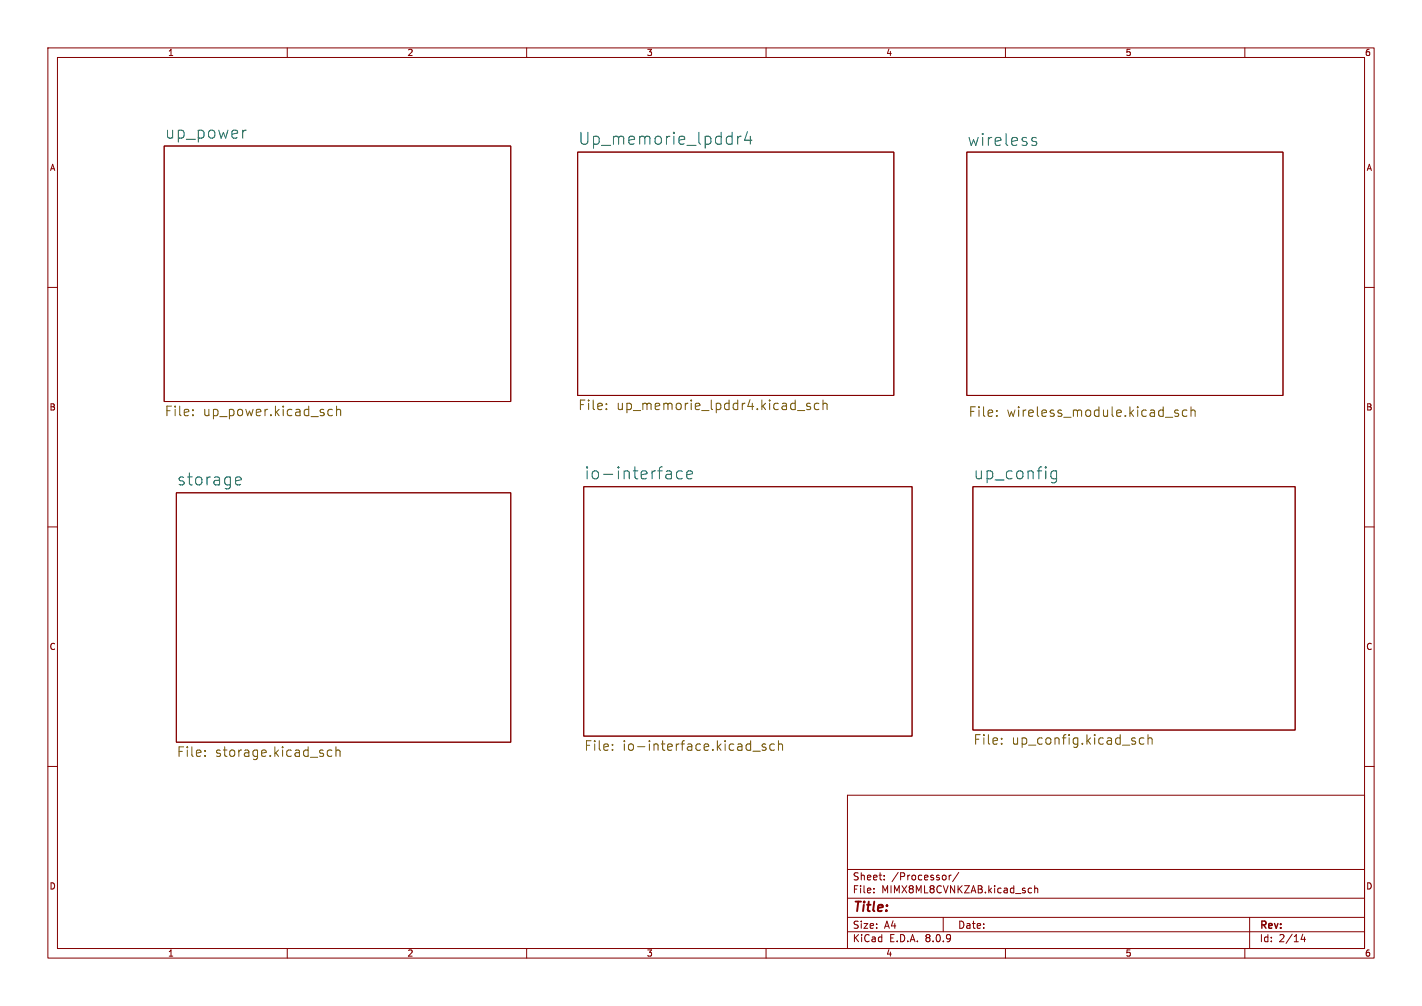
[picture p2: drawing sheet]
<svg xmlns="http://www.w3.org/2000/svg" width="297mm" height="210mm" viewBox="0 0 297 210" stroke-linecap="round" stroke-linejoin="round" font-family="sans-serif">
<g fill="none" stroke="#840000" stroke-width=".21">
<path d="M10 10h277v190h-277zM12 12h273v186h-273zM60 10v2M110 10v2M160 10v2M210 10v2M260 10v2M34.3 30.5h72.4v53.3h-72.4zM120.6 31.8h66.1v50.8h-66.1zM201.9 31.8h66.1v50.8h-66.1zM10 60h2M285 60h2"/>
<path d="M10 110h2M36.8 102.9h69.9v52h-69.9zM121.9 101.6h68.6v52.1h-68.6zM203.2 101.6h67.3v50.8h-67.3zM285 110h2M10 160h2M177 166h108v32h-108zM285 160h2M60 198v2M110 198v2M160 198v2M177 194.5h108"/>
<path d="M177 191.5h108M177 187.5h108M177 181.5h108M182.5 186.3v.1M182.5 185.5v.1M184.7 183.6v.1M184.7 182.8v.1M197 191.5v3M197.5 182.8v.8M198.2 182.7v1M198.7 182.7l-.5 .3M200.2 182.1l-1.2 2"/>
<path d="M210 198v2M215 185.4l.5 .1M215.5 186.3l-.5 .1M216.1 185.5l.2-.1 .4 .1v.9M216.1 184.9v1.5M260 198v2M261 191.5v6.5M272.1 195l-.4 1.1h1M272.5 195.6v1"/>
</g>
<g fill="none" stroke="#006464" stroke-width=".21">
<path d="M51.4 27.2a.64 .64 0 0 0-.7 .4M154.1 28.4v1.7M154.8 28.4a.64 .64 0 0 0-.7 .5M156.1 27.5l-.6 1.8h1.6M156.7 28.4v1.7M215.5 29.2l.3 .3 .6 .1 .2 .3-.2 .3-.2 .2-.7-.2M216.4 28.8l-.6-.1-.3 .3M49.3 99.7l.7-.1 .3 .1 .1 .5-1.2 .2M140.1 98.4l.1 1.6M140.2 99.8l-.2 .2M140.2 98.9l-.2 .1M142.5 98.4l-.7-.1-.5 .5v.7l.2 .3 .3 .2 .7-.2"/>
<path d="M143.4 99.1l1.2-.2-.1-.5-.7-.1-.4 .3 .2 1.2 .2 .2 .7-.2M220.7 98.4l-.7-.1-.5 .5v.7l.2 .3 .3 .2 .7-.2M220.7 98.3v2a.68 .68 0 0 1-1.1 .4M49.3 101.1l.2 .1 .8-.1"/>
</g>
<g fill="none" stroke="#725600" stroke-width=".21">
<path d="M40.3 86.6v.2M40.3 85.5v.2M69.4 85.5h-.5l-.4 .3v.6l.2 .3h.7M70.3 85.6a.5 .5 0 0 1 .9 .1v1.1M70.3 84.8v2M126.7 85.3v.2M126.7 84.3v.2M166.6 85.7h1.5M169.2 84.3l-.4-.1-.3 .3 .1 .3 .6 .1v.5h-.7M171 84.3l-.5-.1-.4 .4v.5l.2 .3h.7M171.9 84.4a.5 .5 0 0 1 .9 .1v1M171.9 83.5v2"/>
<path d="M208.2 86.7v.2M208.2 85.7v.2M243.4 87.1h1.6M246.1 85.7l-.5-.1-.3 .3 .1 .3 .7 .2v.4h-.8M247.9 85.7l-.6-.1-.3 .4v.5l.1 .3h.8M248.8 85.8a.5 .5 0 0 1 .8 .1v1M248.8 84.9v2M42.8 157.7v.2M42.8 156.7v.2M69.3 156.7l-.6-.1-.3 .4v.5l.1 .3h.8M70.2 156.8a.5 .5 0 0 1 .8 .1v1M70.2 155.9v2"/>
<path d="M127.9 156.4v.2M127.9 155.4v.2M157.3 156.8h1.5M159.9 155.4l-.5-.1-.2 .3 .1 .3 .6 .2v.4h-.7M161.7 155.4l-.5-.1-.4 .4v.6l.2 .2h.7M162.6 155.5a.5 .5 0 0 1 .8 .1v1M162.6 154.6v2M209.2 155.2v.2M209.2 154.1v.2M237.1 154.8v.5M238.9 154.1l-.6-.1-.3 .4v.6l.2 .3h.7M239.8 154.2a.5 .5 0 0 1 .8 .1v1.1"/>
<path d="M239.8 153.4v2"/>
</g>
<g font-size="3.5" fill="#006464">
<text x="34.3" y="29.2">up_power</text>
<text x="120.6" y="30.4">Up_memorie_lpddr4</text>
<text x="201.9" y="30.7">wireless</text>
<text x="36.8" y="101.5">storage</text>
<text x="121.9" y="100.3">io-interface</text>
<text x="203.2" y="100.3">up_config</text>
</g>
<g font-size="2.8" fill="#725600">
<text x="34.3" y="87.2">File:</text>
<text x="42.3" y="87.2">up_power.kicad_sch</text>
<text x="120.6" y="85.9">File:</text>
<text x="128.6" y="85.9">up_memorie_lpddr4.kicad_sch</text>
<text x="202.2" y="87.3">File:</text>
<text x="210.1" y="87.3">wireless_module.kicad_sch</text>
<text x="203.2" y="155.7">File:</text>
<text x="211.2" y="155.7">up_config.kicad_sch</text>
<text x="36.8" y="158.3">File:</text>
<text x="44.8" y="158.3">storage.kicad_sch</text>
<text x="121.9" y="157">File:</text>
<text x="129.9" y="157">io-interface.kicad_sch</text>
</g>
<text font-size="2.8" fill="#840000" x="178" y="190.9">Title:</text>
<g font-size="2.1" fill="#840000">
<text x="178" y="184">Sheet:</text>
<text x="186.2" y="184">/Processor/</text>
<text x="178" y="186.7">File:</text>
<text x="184.1" y="186.7">MIMX8ML8CVNKZAB.kicad_sch</text>
<text x="178" y="196.9">KiCad</text>
<text x="178" y="194.1">Size:</text>
<text x="184.7" y="194.1">A4</text>
<text x="185.7" y="196.9">E.D.A.</text>
<text x="193.3" y="196.9">8.0.9</text>
<text x="200" y="194.1">Date:</text>
<text x="263" y="194.3">Rev:</text>
<text x="263" y="196.9">Id:</text>
<text x="267.1" y="196.9">2/14</text>
</g>
<g font-size="1.8" fill="#840000">
<text x="35" y="11.9">1</text>
<text x="85" y="11.9">2</text>
<text x="135" y="11.9">3</text>
<text x="185" y="11.9">4</text>
<text x="235" y="11.9">5</text>
<text x="285" y="11.9">6</text>
<text x="10.3" y="35.9">A</text>
<text x="285.3" y="35.9">A</text>
<text x="10.3" y="85.9">B</text>
<text x="285.3" y="85.9">B</text>
<text x="10.3" y="135.9">C</text>
<text x="285.3" y="135.9">C</text>
<text x="10.3" y="185.9">D</text>
<text x="285.3" y="185.9">D</text>
<text x="35" y="199.9">1</text>
<text x="85" y="199.9">2</text>
<text x="135" y="199.9">3</text>
<text x="185" y="199.9">4</text>
<text x="235" y="199.9">5</text>
<text x="285" y="199.9">6</text>
</g>
</svg>
